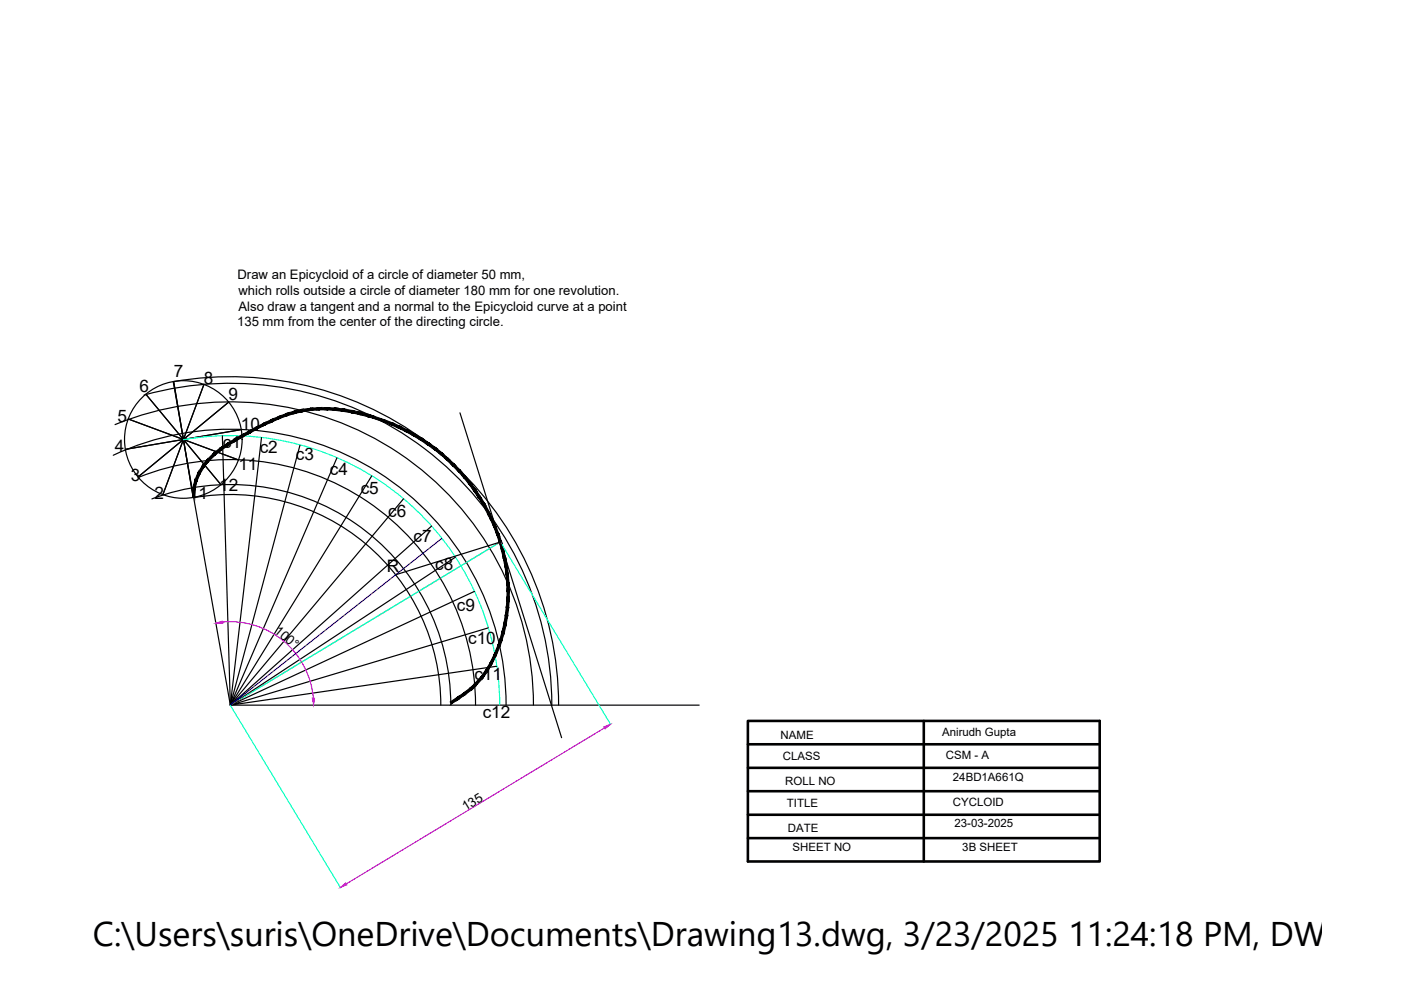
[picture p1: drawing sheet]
<svg xmlns="http://www.w3.org/2000/svg" width="297mm" height="210mm" viewBox="0 0 297 210" stroke-linecap="round" stroke-linejoin="round" font-family="sans-serif">
<!-- layer: 0 -->
<g fill="none" stroke="#000" stroke-width=".25">
<path d="M24 96.5a58.5 58.5 0 0 1 83.3 53M24.4 90a64.3 64.3 0 0 1 88.7 59.5M27.2 88.8l23.4 8.7M30.5 83.8a68.2 68.2 0 0 1 86.5 65.7M30.9 83.6l15.9 19.2M36.7 81l12.1 68.5h99.4M36.7 80.9a69.6 69.6 0 0 1 81.7 68.6M36.8 80.9l4.2 24.6M43.3 81.5l-8.8 23.4M47.1 92.4l1.7 57.1M48.5 85.2l-19.2 15.9M51.2 91.1l-24.6 4.2"/>
<path d="M55.4 92.8l-6.6 56.7 14.8-55.2M71.4 97.1l-22.6 52.4 30-48.6M97.5 87.5l21.6 68.9M29.3 101.2a52 52 0 0 1 71.5 48.3M32.2 105.8a46.8 46.8 0 0 1 63.4 43.7M41.1 105.5a44.6 44.6 0 0 1 52.4 44M85.5 105.8l-36.7 43.7 42.7-38M96.5 118.1l-47.7 31.4 51.8-24.1M106.1 114.9l-22.2 7M103.5 133.1l-54.7 16.4 56.6-8.2"/>
<circle cx="38.9" cy="93.2" r="12.5"/>
</g>
<path d="M38.9 93.2a57.1 57.1 0 0 1 67 56.3M106.1 115l23.4 38.6M48.8 149.5l23.4 38.7" fill="none" stroke="#0ff" stroke-width=".25"/>
<path d="M41 103.3l-.2 2.1 .5 .1zM41 103.3l.4 .1-.1 2.1zM41.3 101.9l-.3 1.4 .4 .1zM41.3 101.9l.4 .2-.3 1.3zM41.9 100.3l-.6 1.6 .4 .2zM41.9 100.3l.5 .2-.7 1.6zM42.9 98.7l-1 1.6 .5 .2zM42.9 98.7l.4 .3-.9 1.5zM43.8 97.6l-.9 1.1 .4 .3zM43.8 97.6l.4 .3-.9 1.1zM43.8 97.6l.4 .3 1.1-1.8zM45.3 96.1l.3 .4-1.4 1.4zM45.3 96.1l.3 .4 1.1-1.5zM46.7 95l.3 .4-1.4 1.1zM46.7 95l.3 .4 1.2-1.4zM48.2 94l.2 .4-1.4 1zM48.2 94l.2 .4 1.3-1.3zM49.7 93.1l.2 .4-1.5 .9zM49.7 93.1l.2 .4 1.3-1.3zM51.2 92.2l.3 .5-1.6 .8zM51.2 92.2l.3 .5 1.3-1.3zM51.5 92.7l1.3-1.3 .2 .4zM52.8 91.4l.2 .4 1.3-1.3zM53 91.8l1.3-1.3 .3 .5zM54.3 90.5l.3 .5 1.3-1.3zM54.6 91l1.3-1.3 .2 .5zM55.9 89.7l.2 .5 1.4-1.2zM56.1 90.2l1.4-1.2 .2 .4zM57.5 89l.2 .4 1.4-1.1zM57.7 89.4l1.4-1.1 .2 .4zM59.1 88.3l.2 .4 1.5-1zM59.3 88.7l1.5-1 .1 .4zM60.8 87.7l.1 .4 1.5-.9zM60.9 88.1l1.5-.9 .2 .5zM62.4 87.2l.2 .5 1.4-.9zM62.6 87.7l1.4-.9v.5zM64 86.8v.5l1.9-.7zM64 87.3l1.9-.7v.4zM65.9 86.6v.4l1.7-.6zM65.9 87l1.7-.6v.5zM67.6 86.4v.5l1.8-.5zM67.6 86.9l1.8-.5v.5zM69.4 86.4v.5l1.7-.4zM69.4 86.9l1.7-.4v.5zM71.1 86.5v.5l1.8-.3zM71.1 87l1.8-.3-.1 .5zM72.9 86.7l-.1 .5 1.9-.2zM72.8 87.2l1.9-.2-.1 .5zM74.7 87l-.1 .5 1.8-.1zM74.6 87.5l1.8-.1-.1 .5zM76.4 87.4l-.1 .5h1.9zM76.3 87.9h1.9l-.2 .5zM78.2 87.9l-.2 .5 1.2-.2zM78 88.4l1.2-.2-.1 .5zM79.2 88.2l-.1 .5 2.5 .3zM79.1 88.7l2.5 .3-.2 .5zM81.6 89l-.2 .5 1.8 .1zM81.4 89.5l1.8 .1-.2 .5zM83.2 89.6l-.2 .5 1.8 .3zM83 90.1l1.8 .3-.2 .4zM84.8 90.4l-.2 .4 1.8 .4zM84.6 90.8l1.8 .4-.2 .4zM86.4 91.2l-.2 .4 1.8 .4zM86.2 91.6l1.8 .4-.3 .4zM88 92l-.3 .4 1.8 .5zM87.7 92.4l1.8 .5-.3 .4zM89.5 92.9l-.3 .4 1.7 .6zM89.2 93.3l1.7 .6-.3 .4zM90.9 93.9l-.3 .4 1.8 .6zM90.6 94.3l1.8 .6-.3 .4zM92.4 94.9l-.3 .4 1.6 .7zM92.1 95.3l1.6 .7-.3 .4zM93.7 96l-.3 .4 1.6 .8zM93.4 96.4l1.6 .8-.3 .3zM95 97.2l-.3 .3 1.6 .9zM94.7 97.5l1.6 .9-.3 .3zM96.3 98.4l-.3 .3 1.5 .9zM96 98.7l1.5 .9-.3 .4zM97.5 99.6l-.3 .4 1.5 1zM97.2 100l1.5 1-.4 .3zM98.3 101.3l1.5 1-1.1-1.3zM98.3 101.3l1.5 1-.4 .3zM99.4 102.6l1.5 1.2-1.1-1.5zM99.4 102.6l1.5 1.2-.5 .3zM100.4 104.1l1.4 1.2-.9-1.5zM100.4 104.1l1.4 1.2-.4 .2zM101.4 105.5l1.4 1.3-1-1.5zM101.4 105.5l1.4 1.3-.5 .2zM102.3 107l1.7 2-1.2-2.2zM102.3 107l1.7 2-.5 .2zM103.5 109.2l.9 .7-.4-.9zM103.5 109.2l.9 .7-.4 .2zM104 110.1l1.1 1.4-.7-1.6zM104 110.1l1.1 1.4-.4 .2zM104.7 111.7l1.1 1.5-.7-1.7zM104.7 111.7l1.1 1.5-.5 .2zM105.3 113.4l1 1.4-.5-1.6zM105.3 113.4l1 1.4-.4 .2zM105.9 115l.9 1.6-.5-1.8zM105.9 115l.9 1.6-.5 .1zM106.3 116.7l.9 1.6-.4-1.7zM106.3 116.7l.9 1.6-.5 .1zM106.7 118.4l.9 1.6-.4-1.7zM106.7 118.4l.9 1.6-.6 .1zM107 120.1l.8 1.6-.2-1.7zM107 120.1l.8 1.6-.5 .1zM107.3 121.8l.6 1.9-.1-2zM107.3 121.8l.6 1.9-.5 .1zM107.4 123.8l.6 1.5-.1-1.6zM107.4 123.8l.6 1.5h-.5zM107.5 125.3l.5 1.7v-1.7zM107.5 125.3l.5 1.7h-.5zM107.5 127l.4 1.8 .1-1.8zM107.5 127l.4 1.8-.6-.1zM107.3 128.7l.3 1.8 .3-1.7zM107.3 128.7l.3 1.8h-.5zM107.1 130.5l.2 1.8 .3-1.8zM107.1 130.5l.2 1.8-.5-.1zM106.8 132.2l.2 1.8 .3-1.7zM106.8 132.2l.2 1.8-.5-.1zM106.5 133.9v1.8l.5-1.7zM106.5 133.9v1.8l-.5-.1zM106 135.6l.1 1.2 .4-1.1zM106 135.6l.1 1.2-.5-.2zM105.6 136.6l-.4 2.5 .9-2.3zM105.6 136.6l-.4 2.5-.5-.3zM104.7 138.8l-.3 1.9 .8-1.6zM104.7 138.8l-.3 1.9-.4-.3zM104 140.4l-.5 1.8 .9-1.5zM104 140.4l-.5 1.8-.4-.3zM103.1 141.9l-.6 1.8 1-1.5zM103.1 141.9l-.6 1.8-.4-.4zM102.1 143.3l-1.2 2.1 1.6-1.7zM102.1 143.3l-1.2 2.1-.4-.3zM100.5 145.1l-.4 1.1 .8-.8zM99.7 145.8l.8-.7-.4 1.1zM99.7 145.8l-1 1.5 1.4-1.1zM98.4 146.9l1.3-1.1-1 1.5zM98.4 146.9l-1.2 1.4 1.5-1zM96.9 147.9l1.5-1-1.2 1.4zM96.9 147.9l-1.2 1.3 1.5-.9zM95.4 148.8l1.5-.9-1.2 1.3z" fill="#000" stroke="#000" stroke-width=".21"/>
<path d="M47.2 131.9a17.7 17.7 0 0 1 19.2 16.1M128.2 154.3l-54.8 33.1" fill="none" stroke="#f0f" stroke-width=".25"/>
<g fill="#f0f" stroke="#f0f" stroke-width=".21">
<path d="M66.2 148h.5l-.2 1.5z"/>
<path d="M45.7 132.1l1.5-.4 .1 .5z"/>
<path d="M72.2 188.2l1.1-1 .3 .4z"/>
<path d="M128 154.1l1.4-.5-1.1 .9z"/>
</g>
<path d="M106.1 114.9l-57.3 34.6" fill="none" stroke="#0f0" stroke-width=".25"/>
<path d="M93.7 114.2l-44.9 35.3" fill="none" stroke="#00f" stroke-width=".25"/>
<path d="M158.6 152.9h74.6v29.8h-74.6zM158.6 157.8h74.6M195.9 152.9v29.8M158.6 162.8h74.6M158.6 167.8h74.6M158.6 172.7h74.6M158.6 177.7h74.6" fill="none" stroke="#000" stroke-width=".55"/>
<text font-size="7.3" x="19.7" y="200.6">C:\Users\suris\OneDrive\Documents\Drawing13.dwg, 3/23/2025 11:24:18 PM, DWG To</text>
<g font-size="3.6">
<text x="29.6" y="83.1">6</text>
<text x="36.9" y="79.9">7</text>
<text x="43.2" y="81.4">8</text>
<text x="24.9" y="89.4">5</text>
<text x="48.4" y="84.9">9</text>
<text x="24.3" y="95.9">4</text>
<text x="47.2" y="95.1">c1</text>
<text x="51.1" y="91.1">10</text>
<text x="55.1" y="96">c2</text>
<text x="27.7" y="101.9">3</text>
<text x="50.5" y="99.6">11</text>
<text x="62.7" y="97.5">c3</text>
<text x="69.9" y="100.6">c4</text>
<text x="32.8" y="105.8">2</text>
<text x="42.1" y="105.8">1</text>
<text x="46.5" y="104.1">12</text>
<text x="76.5" y="104.7">c5</text>
<text x="82.3" y="109.6">c6</text>
<text x="87.7" y="114.9">c7</text>
<text x="82" y="121.4">R</text>
<text x="92.3" y="120.9">c8</text>
<text x="96.8" y="129.5">c9</text>
<text x="99.3" y="136.6">c10</text>
<text x="100.6" y="144.2">c11</text>
<text x="102.3" y="152.1">c12</text>
</g>
<g font-size="2.8">
<text x="50.4" y="59.2">Draw an Epicycloid of a circle of diameter 50 mm,</text>
<text x="50.6" y="62.6">which rolls outside a circle of diameter 180 mm for one revolution.</text>
<text x="50.6" y="65.9">Also draw a tangent and a normal to the Epicycloid curve at a point</text>
<text x="50.3" y="69.2">135 mm from the center of the directing circle.</text>
<text x="58" y="134" transform="rotate(40 58 134)">100°</text>
<text x="98.7" y="172" transform="rotate(-32 98.7 172)">135</text>
</g>
<g font-size="2.4">
<text x="165.5" y="156.6">NAME</text>
<text x="166" y="161.2">CLASS</text>
<text x="199.8" y="156">Anirudh Gupta</text>
<text x="200.6" y="161">CSM - A</text>
<text x="166.5" y="166.5">ROLL NO</text>
<text x="202" y="165.7">24BD1A661Q</text>
<text x="166.8" y="171.1">TITLE</text>
<text x="202" y="170.8">CYCLOID</text>
<text x="167" y="176.3">DATE</text>
<text x="202.4" y="175.4">23-03-2025</text>
<text x="168" y="180.4">SHEET NO</text>
<text x="204" y="180.5">3B SHEET</text>
</g>
</svg>
